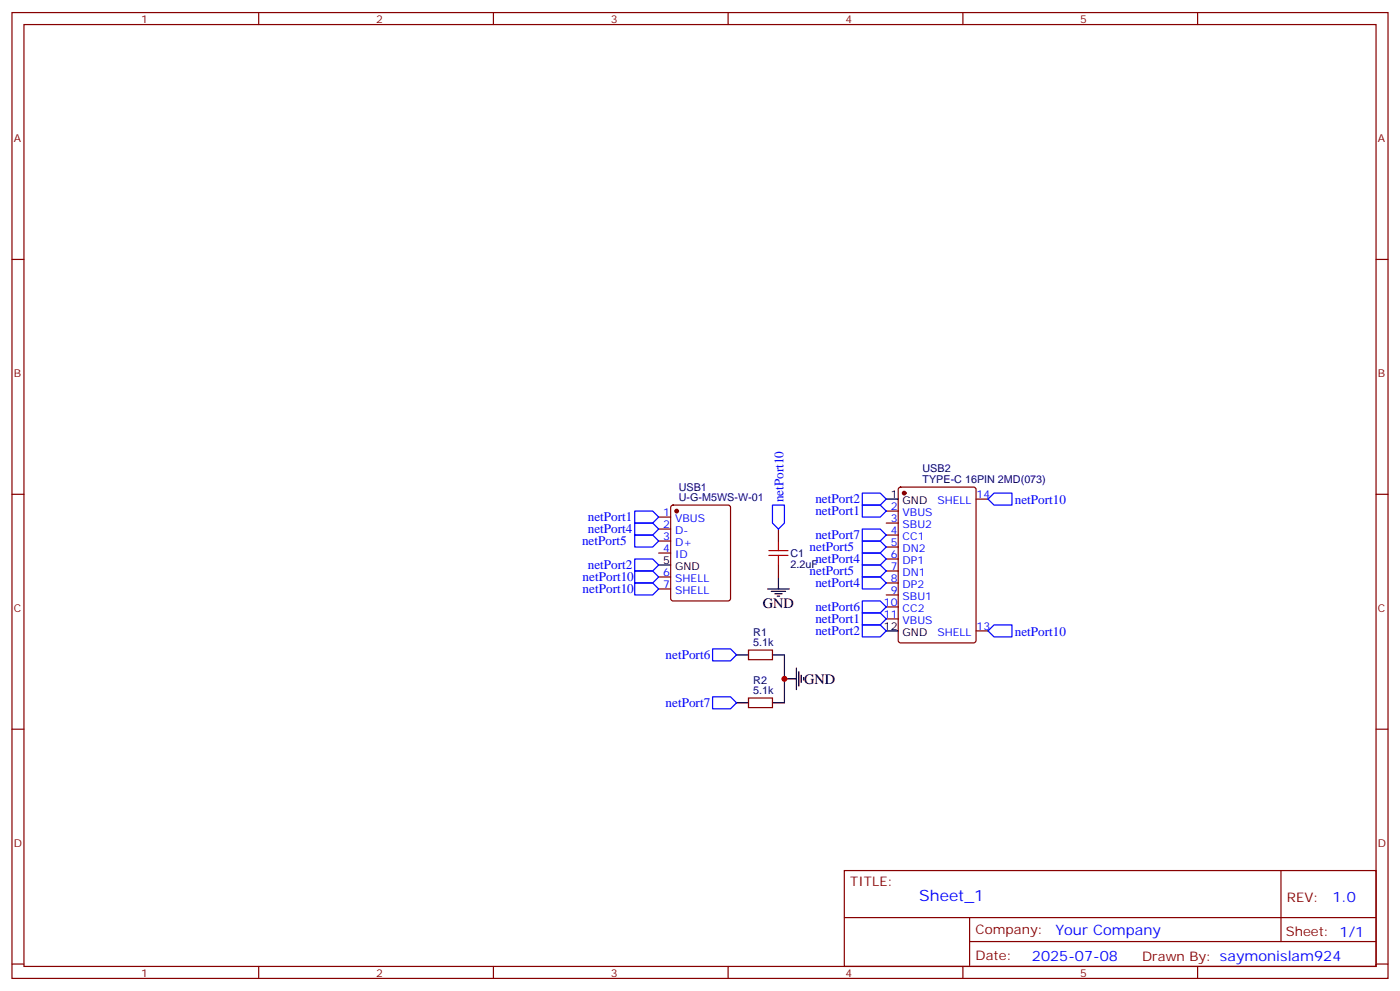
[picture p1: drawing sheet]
<svg xmlns="http://www.w3.org/2000/svg" width="412mm" height="292mm" viewBox="0 0 412 292" stroke-linecap="round" stroke-linejoin="round" font-family="sans-serif">
<g fill="none" stroke="#870000" stroke-width=".35">
<path d="M3.5 3.7h405.4v284.3h-405.4zM7.1 7.2h398.2v277.3h-398.2zM76.2 3.7v3.5M145.3 3.7v3.5M214.5 3.7v3.5M283.6 3.7v3.5M352.8 3.7v3.5M3.5 76.4h3.6M405.3 76.4h3.6M3.5 145.5h3.6M194 152.2h3.6M194 155.8h3.6"/>
<path d="M194 159.3h3.6M197.8 148.9l.5-.2h16.2l.6 .4 .1 27.1-.5 .7h-16.4l-.7-.4v-27.1zM229.3 155.8v3.5M261.1 150.5h3.5M261.1 154h3.5M261.1 157.5h3.5M264.8 143.6l.5-.2h21.5l.7 .4v44.8l-.4 .6-21.8 .1-.7-.5v-44.7zM287.5 146.9h3.5M405.3 145.5h3.6M194 162.8h3.6M194 169.9h3.6M194 173.4h3.6"/>
<path d="M229.3 166.3v3.6M261.1 161h3.5M261.1 164.6h3.5M261.1 168.1h3.5M261.1 171.6h3.5M261.1 175.2h3.5M261.1 178.7h3.5M220.5 191.4h7v2.8h-7zM261.1 182.2h3.5M287.5 185.7h3.5M3.5 214.7h3.6M220.5 205.5h7v2.8h-7z"/>
<path d="M405.3 214.7h3.6M248.7 256.3h156.6v28.2h-156.6zM377.3 256.3v20.9M248.7 270.1h156.5M285.6 277.2h119.6M285.6 270.1v14.2M3.5 283.8h3.6M76.2 284.5v3.5M145.3 284.5v3.5M214.5 284.5v3.5M283.6 284.5v3.5M352.8 284.5v3.5"/>
<path d="M405.3 283.8h3.6"/>
</g>
<g fill="#870000" stroke="#870000" stroke-width=".35">
<circle cx="199.3" cy="150.5" r=".53"/>
<circle cx="266.3" cy="145.2" r=".53"/>
</g>
<g fill="none" stroke="#000" stroke-width=".35">
<path d="M261.1 146.9h3.5M194 166.3h3.6M226.1 173.4h6.4M227.2 174.1h4.2M228.2 174.8h2.2M229 175.5h.7M229.3 169.9v3.5M217 192.8h3.5M227.5 192.8h3.6M231.1 199.8h3.5M234.6 196.7v6.3M235.3 197.7v4.3"/>
<path d="M236 198.8v2.1M236.7 199.5v.7M261.1 185.7h3.5M217 206.9h3.5M227.5 206.9h3.6"/>
</g>
<g fill="none" stroke="#00f" stroke-width=".35">
<path d="M187 150.5h5.3l1.7 1.7-1.7 1.8h-5.3zM187 154h5.3l1.7 1.8-1.7 1.7h-5.3zM187 157.5h5.3l1.7 1.8-1.7 1.7h-5.3zM227.5 148.7h3.6v5.3l-1.8 1.8-1.8-1.8zM254 148.7h5.3l1.8 1.8-1.8 1.7h-5.3zM254 159.3h5.3l1.8 1.7-1.8 1.8h-5.3zM254 155.8h5.3l1.8 1.7-1.8 1.8h-5.3zM254 145.2h5.3l1.8 1.7-1.8 1.8h-5.3zM291 146.9l1.8-1.7h5.3v3.5h-5.3zM187 168.1h5.3l1.7 1.8-1.7 1.7h-5.3zM187 171.6h5.3l1.7 1.8-1.7 1.8h-5.3zM187 164.6h5.3l1.7 1.7-1.7 1.8h-5.3z"/>
<path d="M254 162.8h5.3l1.8 1.8-1.8 1.7h-5.3zM254 166.3h5.3l1.8 1.8-1.8 1.8h-5.3zM254 169.9h5.3l1.8 1.7-1.8 1.8h-5.3zM254 176.9h5.3l1.8 1.8-1.8 1.7h-5.3zM209.9 191h5.3l1.8 1.8-1.8 1.8h-5.3zM254 184h5.3l1.8 1.7-1.8 1.8h-5.3zM254 180.4h5.3l1.8 1.8-1.8 1.8h-5.3zM291 185.7l1.8-1.7h5.3v3.5h-5.3zM209.9 205.1h5.3l1.8 1.8-1.8 1.8h-5.3z"/>
</g>
<path d="M231.1 192.8v14.1" fill="none" stroke="#008700" stroke-width=".35"/>
<path d="M229.3 159.3v2.8M226.5 163.5h5.6M226.5 162.1h5.6M229.3 163.5v2.8" fill="none" stroke="#a10000" stroke-width=".35"/>
<circle cx="231.1" cy="199.8" r=".88" fill="#c00"/>
<text font-size="4.6" fill="#00f" x="270.8" y="265.3">Sheet_1</text>
<g font-size="4.2">
<text x="224.7" y="179">GND</text>
<text x="236.9" y="201.3">GND</text>
</g>
<g font-size="4.2" fill="#00f">
<text x="392.5" y="265.6">1.0</text>
<text x="310.9" y="275.1">Your Company</text>
<text x="304" y="282.9">2025-07-08</text>
</g>
<g font-size="3.9" fill="#00f">
<text x="230.8" y="147.9" transform="rotate(-90 230.8 147.9)">netPort10</text>
<text x="240.2" y="148.1">netPort2</text>
<text x="298.9" y="148.4">netPort10</text>
<text x="173.2" y="153.4">netPort1</text>
<text x="240.2" y="151.6">netPort1</text>
<text x="171.5" y="160.5">netPort5</text>
<text x="173.2" y="156.9">netPort4</text>
<text x="240.2" y="158.7">netPort7</text>
<text x="173.2" y="167.5">netPort2</text>
<text x="238.5" y="162.3">netPort5</text>
<text x="240.2" y="165.7">netPort4</text>
<text x="171.6" y="171">netPort10</text>
<text x="238.5" y="169.4">netPort5</text>
<text x="240.2" y="172.8">netPort4</text>
<text x="171.6" y="174.6">netPort10</text>
<text x="240.2" y="179.8">netPort6</text>
<text x="240.2" y="183.4">netPort1</text>
<text x="240.2" y="186.9">netPort2</text>
<text x="298.9" y="187.2">netPort10</text>
<text x="196.1" y="194">netPort6</text>
<text x="196.1" y="208.1">netPort7</text>
</g>
<g font-size="3.9" fill="#800">
<text x="250.5" y="260.9">TITLE:</text>
<text x="379.1" y="265.6">REV:</text>
<text x="287.4" y="275.1">Company:</text>
<text x="378.7" y="275.7">Sheet: 1/1</text>
<text x="287.4" y="282.8">Date:</text>
<text x="336.4" y="282.8">Drawn By: saymonislam924</text>
</g>
<g font-size="3.2" fill="#800">
<text x="41.6" y="6.7">1</text>
<text x="110.8" y="6.7">2</text>
<text x="179.9" y="6.7">3</text>
<text x="249.1" y="6.7">4</text>
<text x="318.2" y="6.7">5</text>
<text x="4.1" y="41.8">A</text>
<text x="405.9" y="41.8">A</text>
<text x="4.1" y="110.9">B</text>
<text x="405.9" y="110.9">B</text>
<text x="4.1" y="180.1">C</text>
<text x="405.9" y="180.1">C</text>
<text x="4.1" y="249.2">D</text>
<text x="405.9" y="249.2">D</text>
<text x="41.6" y="287.5">1</text>
<text x="110.8" y="287.5">2</text>
<text x="179.9" y="287.5">3</text>
<text x="249.1" y="287.5">4</text>
<text x="318.2" y="287.5">5</text>
</g>
<g font-size="3.2" fill="#000080">
<text x="271.7" y="142.2">TYPE-C 16PIN 2MD(073)</text>
<text x="271.7" y="139">USB2</text>
<text x="200" y="147.6">U-G-M5WS-W-01</text>
<text x="200" y="144.5">USB1</text>
<text x="232.8" y="167.1">2.2uF</text>
<text x="232.8" y="164">C1</text>
<text x="221.9" y="190.3">5.1k</text>
<text x="221.9" y="187.2">R1</text>
<text x="221.9" y="201.3">R2</text>
<text x="221.9" y="204.4">5.1k</text>
</g>
<g font-size="3.2">
<text x="262.4" y="146.6">1</text>
<text x="265.9" y="148.3">GND</text>
<text x="195.4" y="166">5</text>
<text x="198.9" y="167.7">GND</text>
<text x="260.4" y="185.4">12</text>
<text x="265.9" y="187.1">GND</text>
</g>
<g font-size="3.2" fill="#00f">
<text x="276.1" y="148.3">SHELL</text>
<text x="287.7" y="146.6">14</text>
<text x="195.4" y="151.9">1</text>
<text x="195.4" y="155.4">2</text>
<text x="198.9" y="153.6">VBUS</text>
<text x="262.4" y="150.1">2</text>
<text x="262.4" y="153.6">3</text>
<text x="265.9" y="151.9">VBUS</text>
<text x="265.9" y="155.4">SBU2</text>
<text x="195.4" y="158.9">3</text>
<text x="198.9" y="157.2">D-</text>
<text x="198.9" y="160.7">D+</text>
<text x="262.4" y="157.2">4</text>
<text x="262.4" y="160.7">5</text>
<text x="265.9" y="158.9">CC1</text>
<text x="195.4" y="162.5">4</text>
<text x="198.9" y="164.2">ID</text>
<text x="262.4" y="164.2">6</text>
<text x="262.4" y="167.7">7</text>
<text x="265.9" y="162.5">DN2</text>
<text x="265.9" y="166">DP1</text>
<text x="195.4" y="169.5">6</text>
<text x="195.4" y="173">7</text>
<text x="198.9" y="171.3">SHELL</text>
<text x="262.4" y="171.3">8</text>
<text x="265.9" y="169.5">DN1</text>
<text x="265.9" y="173">DP2</text>
<text x="198.9" y="174.8">SHELL</text>
<text x="260.4" y="178.3">10</text>
<text x="262.4" y="174.8">9</text>
<text x="265.9" y="176.6">SBU1</text>
<text x="260.4" y="181.9">11</text>
<text x="265.9" y="180.1">CC2</text>
<text x="265.9" y="183.6">VBUS</text>
<text x="287.7" y="185.4">13</text>
<text x="276.1" y="187.1">SHELL</text>
</g>
</svg>
